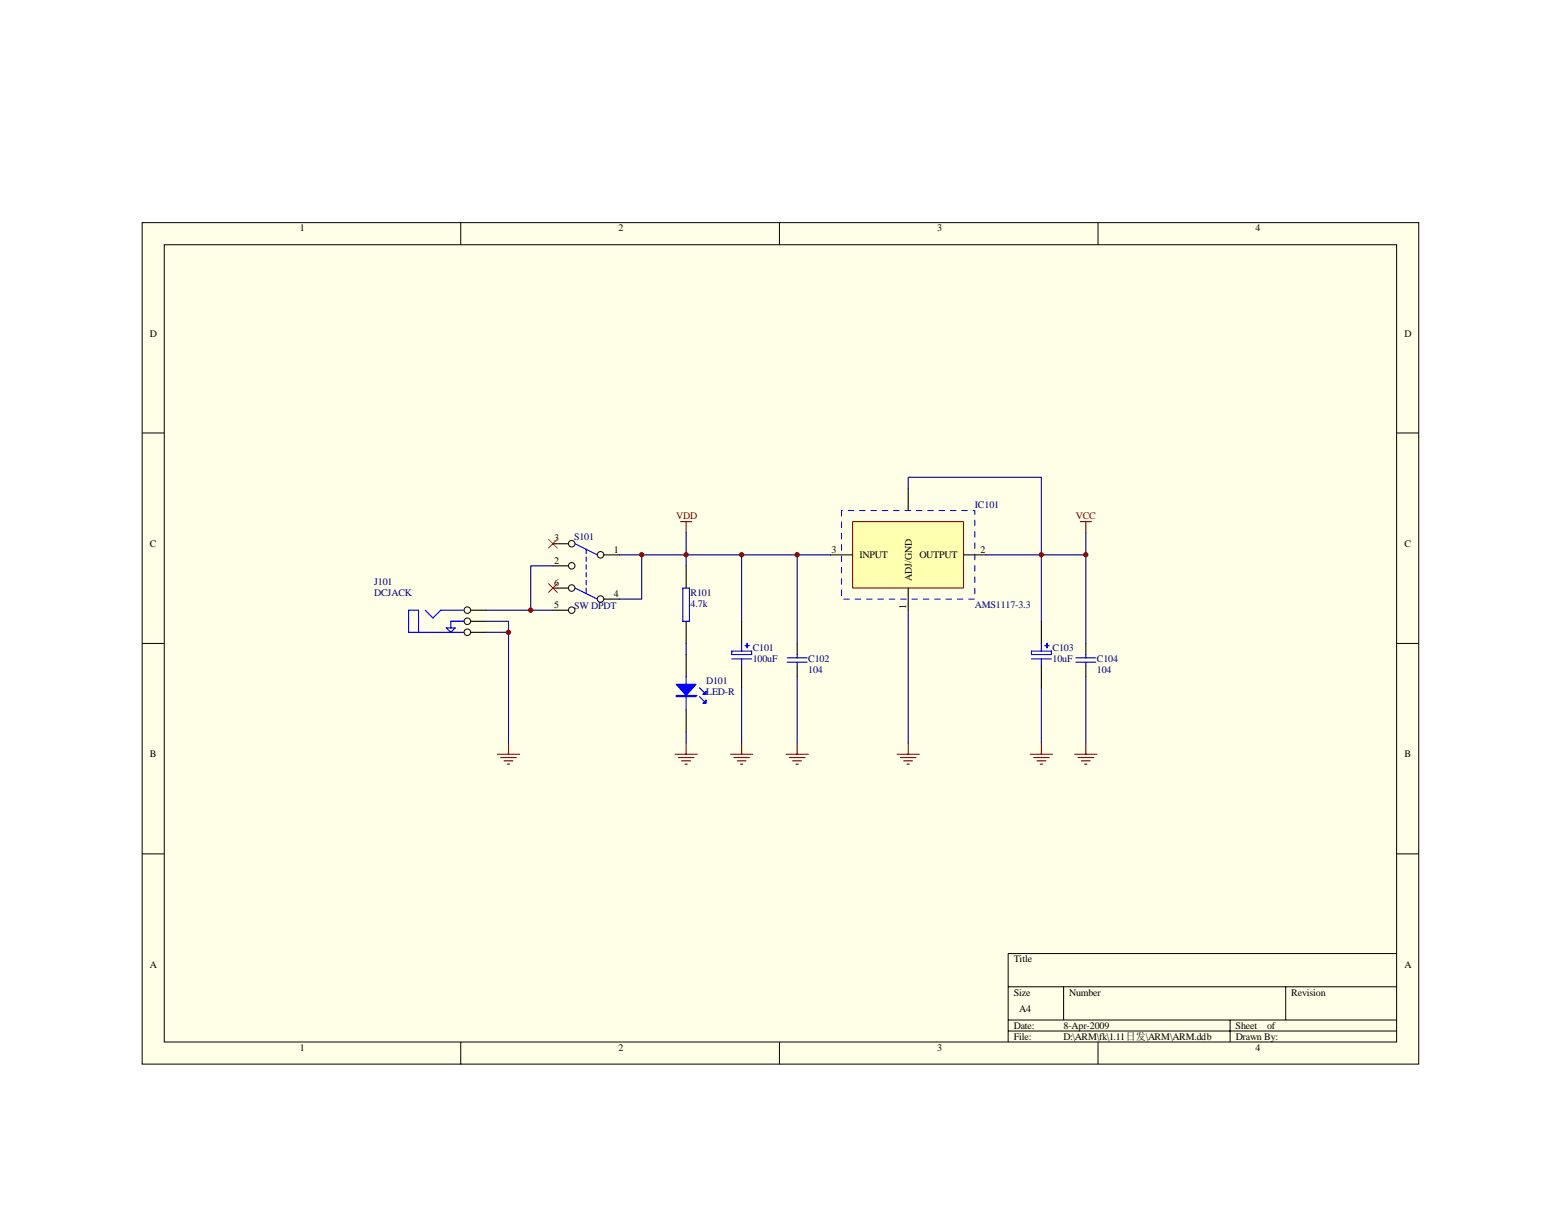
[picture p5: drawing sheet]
<svg xmlns="http://www.w3.org/2000/svg" width="279mm" height="216mm" viewBox="0 0 279 216" stroke-linecap="round" stroke-linejoin="round" font-family="sans-serif">
<path d="M25.4 39.9h228.5v150.6h-228.5z" fill="#ffffe8"/>
<g fill="none" stroke="#000" stroke-width=".18">
<path d="M25.4 39.9h228.5v150.6h-228.5zM82.5 39.9v3.9M139.5 39.9v3.9M196.5 39.9v3.9M29.4 43.8h220.6v142.7h-220.6zM25.4 77.5h4M250 77.5h4M25.4 115.2h4M250 115.2h4M25.4 152.9h4M250 152.9h4M180.4 176.7h69.6"/>
<path d="M190.4 176.7v5.9M230.1 176.7v5.9M250 170.7h-69.6v15.9M82.5 186.6v3.9M139.5 186.6v3.9M180.4 182.6h69.6M180.4 184.6h69.6M196.5 186.6v3.9M220.2 182.6v4"/>
<circle cx="102.3" cy="97.3" r=".58"/>
<circle cx="107.5" cy="99.3" r=".58"/>
<circle cx="83.7" cy="111.2" r=".59"/>
<circle cx="83.7" cy="109.2" r=".59"/>
<circle cx="83.7" cy="113.2" r=".59"/>
<circle cx="102.3" cy="101.3" r=".58"/>
<circle cx="102.3" cy="109.2" r=".58"/>
<circle cx="102.3" cy="105.3" r=".58"/>
<circle cx="107.5" cy="107.2" r=".58"/>
</g>
<path d="M99 97.3h2.7M108.1 99.3h2.8M84.3 109.2h2.7M84.3 111.2h2.7M84.3 113.2h2.7M99 109.2h2.7M99 101.3h2.7M99 105.3h2.7M108.1 107.3h2.8M132.7 111.2v4M132.7 119.1v4" fill="none" stroke="#000" stroke-width=".2"/>
<g fill="none" stroke="#00f" stroke-width=".2">
<path d="M102.9 97.3l4 2M104.9 98.3v.8M104.9 99.7v.8M74.9 113.2v-4h-1.8v4h10M76.1 109.2l1.4 1.4 1.4-1.4h4.2M79.9 112.4h1.6l-.8 .8zM83.1 111.2h-2.4v1.2M102.9 105.3l4 2M104.9 101.1v.8M104.9 102.5v.8M104.9 103.9v.8M104.9 105.3v.8"/>
<path d="M131 116.6h3.5v.6h-3.5zM131 118h3.5M132.7 115.2v1.4M132.7 118v1.1M133.4 115.6h.7M133.7 115.2v.8"/>
</g>
<path d="M98.2 96.5l1.6 1.6M99.8 96.5l-1.6 1.6M98.2 104.5l1.6 1.6M99.8 104.5l-1.6 1.6" fill="none" stroke="#f00" stroke-width=".18"/>
<path d="M89 135h4M89.6 135.6h2.8M90.2 136.2h1.6M90.8 136.8h.4M91 133v2M130.8 135h3.9M131.4 135.6h2.7M132 136.2h1.5M132.5 136.8h.4M132.7 133v2" fill="none" stroke="#800000" stroke-width=".2"/>
<path d="M87 111.2h4v21.8M87 113.2h4M87 109.2h12M99 101.3h-4v7.9" fill="none" stroke="#000080" stroke-width=".2"/>
<path d="M152.6 93.4h19.9v11.9h-19.9z" fill="#ffffb0"/>
<path d="M152.6 93.4h19.9v11.9h-19.9z" fill="none" stroke="#800000" stroke-width=".18"/>
<g fill="none" stroke="#000" stroke-width=".2">
<path d="M148.6 99.3h4M162.6 87.4v4M172.5 99.3h4M122.8 101.3v4M122.8 111.2v4M122.8 117.2v3.9M142.7 115.2v2M142.7 119.1v2M162.6 105.3v3.9M186.4 111.2v4M186.4 119.1v4M194.4 115.2v2"/>
<path d="M194.4 119.1v2M122.8 127.1v3.9"/>
</g>
<path d="M150.6 91.4v15.9h23.9v-15.9h-23.9" fill="none" stroke="#00f" stroke-width=".18" stroke-dasharray="1 1 1 1 1 1 1 1"/>
<g fill="none" stroke="#00f" stroke-width=".2">
<path d="M122.2 105.3h1.2v5.9h-1.2zM140.9 118.6h3.6M140.9 117.8h3.6M142.7 117.2v.6M142.7 118.6v.5M184.6 116.6h3.6v.6h-3.6zM184.6 118h3.6M186.4 115.2v1.4M186.4 118v1.1M187 115.6h.8M187.4 115.2v.8M192.6 118.6h3.5"/>
<path d="M192.6 117.8h3.5M194.4 117.2v.6M194.4 118.6v.5M122.8 121.1v6M125.2 124.7l.8 .8M125.2 123.1l.8 .8"/>
</g>
<g fill="none" stroke="#800000" stroke-width=".2">
<path d="M121.8 93.4h2M122.8 93.4v2M193.4 93.4h1.9M194.4 93.4v2M120.8 135h4M121.4 135.6h2.8M122 136.2h1.6M122.6 136.8h.4M122.8 133v2M140.7 135h4M141.3 135.6h2.8M141.9 136.2h1.6"/>
<path d="M142.5 136.8h.4M142.7 133v2M160.6 135h3.9M161.2 135.6h2.7M161.8 136.2h1.5M162.3 136.8h.5M162.6 133v2M184.4 135h4M185 135.6h2.8M185.6 136.2h1.6M186.2 136.8h.4M186.4 133v2"/>
<path d="M192.4 135h3.9M193 135.6h2.7M193.5 136.2h1.6M194.1 136.8h.4M194.4 133v2"/>
</g>
<g fill="#00f" stroke="#00f" stroke-width=".2">
<path d="M121 122.5h3.6l-1.8 2z"/>
<path d="M125.8 125.9l.6-.6v.6z"/>
<path d="M125.8 124.3l.6-.6v.6z"/>
<path d="M121 124.5h3.6v.2h-3.6z" fill-rule="evenodd"/>
</g>
<g fill="none" stroke="#000080" stroke-width=".2">
<path d="M110.9 99.3h37.7M114.9 99.3v8h-4M122.8 95.4v5.9M132.7 99.3v11.9M142.7 99.3v15.9M162.6 87.4v-2h23.8v25.8M176.5 99.3h17.9v15.9M194.4 95.4v3.9M122.8 115.2v2M162.6 109.2v23.8M122.8 131v2M132.7 123.1v9.9"/>
<path d="M142.7 121.1v11.9M186.4 123.1v9.9M194.4 121.1v11.9"/>
</g>
<g fill="#800000" stroke="#800000" stroke-width=".18">
<circle cx="91" cy="113.2" r=".39"/>
<circle cx="95" cy="109.2" r=".39"/>
<circle cx="114.9" cy="99.3" r=".38"/>
<circle cx="122.8" cy="99.3" r=".39"/>
<circle cx="132.7" cy="99.3" r=".38"/>
<circle cx="142.7" cy="99.3" r=".39"/>
<circle cx="194.3" cy="99.3" r=".39"/>
<circle cx="186.4" cy="99.3" r=".39"/>
</g>
<g font-size="1.8">
<text x="53.7" y="41.4">1</text>
<text x="110.7" y="41.4">2</text>
<text x="167.7" y="41.4">3</text>
<text x="224.7" y="41.4">4</text>
<text x="26.8" y="60.3">D</text>
<text x="251.4" y="60.3">D</text>
<text x="26.8" y="97.9">C</text>
<text x="99.2" y="96.9">3</text>
<text x="99.2" y="100.9">2</text>
<text x="109.9" y="98.9">1</text>
<text x="148.8" y="98.9">3</text>
<text x="153.8" y="99.9">INPUT</text>
<text x="164.5" y="99.9">OUTPUT</text>
<text x="175.5" y="98.9">2</text>
<text x="251.4" y="97.9">C</text>
<text x="99.2" y="104.9">6</text>
<text x="109.9" y="106.8">4</text>
<text x="163.2" y="104.1" transform="rotate(-90 163.2 104.1)">ADJ/GND</text>
<text x="99.2" y="108.8">5</text>
<text x="162.2" y="109.1" transform="rotate(-90 162.2 109.1)">1</text>
<text x="26.8" y="135.6">B</text>
<text x="251.4" y="135.6">B</text>
<text x="26.8" y="173.2">A</text>
<text x="181.4" y="172.3">Title</text>
<text x="251.4" y="173.2">A</text>
<text x="181.4" y="178.2">Size</text>
<text x="191.4" y="178.2">Number</text>
<text x="231.1" y="178.2">Revision</text>
<text x="181.4" y="184.2">Date:</text>
<text x="182.4" y="181.2">A4</text>
<text x="190.4" y="184.2">8-Apr-2009</text>
<text x="221.2" y="184.2">Sheet</text>
<text x="226.8" y="184.2">of</text>
<text x="53.7" y="188.1">1</text>
<text x="110.7" y="188.1">2</text>
<text x="167.7" y="188.1">3</text>
<text x="181.4" y="186.1">File:</text>
<text x="190.4" y="186.1">D:\ARM\fk\1.11日发\ARM\ARM.ddb</text>
<text x="221.2" y="186.1">Drawn By:</text>
<text x="224.7" y="188.1">4</text>
</g>
<g font-size="1.8" fill="#800000">
<text x="121" y="93">VDD</text>
<text x="192.6" y="93">VCC</text>
</g>
<g font-size="1.8" fill="#000080">
<text x="174.5" y="91">IC101</text>
<text x="102.7" y="96.7">S101</text>
<text x="67" y="104.7">J101</text>
<text x="67" y="106.6">DCJACK</text>
<text x="123.6" y="106.6">R101</text>
<text x="102.7" y="109">SW DPDT</text>
<text x="123.6" y="108.6">4.7k</text>
<text x="174.5" y="108.8">AMS1117-3.3</text>
<text x="134.7" y="116.6">C101</text>
<text x="134.7" y="118.5">100uF</text>
<text x="144.7" y="118.5">C102</text>
<text x="188.4" y="116.6">C103</text>
<text x="188.4" y="118.5">10uF</text>
<text x="196.3" y="118.5">C104</text>
<text x="126.4" y="122.5">D101</text>
<text x="126.4" y="124.5">LED-R</text>
<text x="144.7" y="120.5">104</text>
<text x="196.3" y="120.5">104</text>
</g>
</svg>
